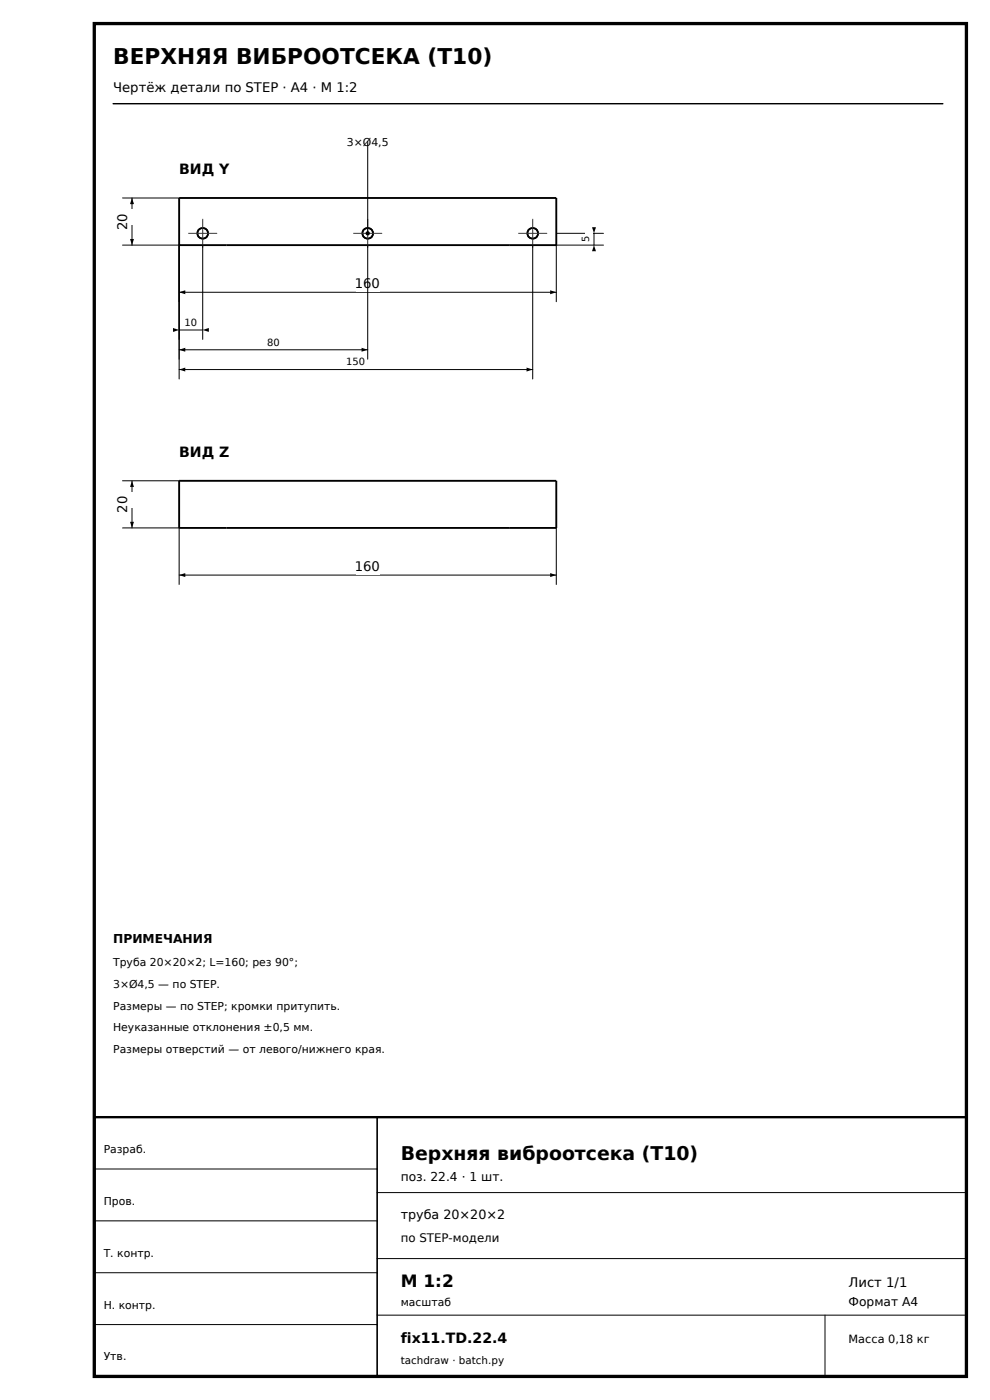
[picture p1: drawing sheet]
<svg xmlns="http://www.w3.org/2000/svg" width="210mm" height="297mm" viewBox="0 0 210 297" stroke-linecap="round" stroke-linejoin="round" font-family="sans-serif">
<path d="M20 5h185v287h-185z" fill="none" stroke="#000" stroke-width=".7" stroke-linecap="butt"/>
<path d="M24 22h176" fill="none" stroke="#000" stroke-width=".3"/>
<path d="M20 237h185v55h-185z" fill="none" stroke="#000" stroke-width=".5"/>
<g fill="none" stroke="#000" stroke-width=".35">
<path d="M80 237v55"/>
<circle cx="43" cy="49.5" r="1.13"/>
<circle cx="78" cy="49.5" r="1.13"/>
<circle cx="113" cy="49.5" r="1.13"/>
</g>
<path d="M38 52v12M118 52v12M38 62h80M20 248h60M20 259h60M80 253h125M20 270h60M80 267h125M80 279h125M175 279v13M20 281h60" fill="none" stroke="#000" stroke-width=".21"/>
<path d="M38 42h80v10h-80zM38 102h80v10h-80z" fill="none" stroke="#000" stroke-width=".4"/>
<path d="M38 62l1.3-.4v.8zM116.7 61.6l1.3 .4-1.3 .4z" fill="#000"/>
<path d="M75.5 58.5h5v3.4h-5z" fill="#fff"/>
<path d="M26 42h12M26 52h12M28 42v10" fill="none" stroke="#000" stroke-width=".21"/>
<path d="M28 42l.4 1.3h-.8zM27.6 50.7h.8l-.4 1.3z" fill="#000"/>
<path d="M25.3 44.4h3.4v3.4h-3.4z" fill="#fff"/>
<path d="M38 112v12M118 112v12M38 122h80" fill="none" stroke="#000" stroke-width=".21"/>
<path d="M38 122l1.3-.4v.8zM116.7 121.6l1.3 .4-1.3 .4z" fill="#000"/>
<path d="M75.5 118.5h5v3.4h-5z" fill="#fff"/>
<path d="M26 102h12M26 112h12M28 102v10" fill="none" stroke="#000" stroke-width=".21"/>
<path d="M28 102l.4 1.3h-.8zM27.6 110.7h.8l-.4 1.3z" fill="#000"/>
<path d="M25.3 104.4h3.4v3.4h-3.4z" fill="#fff"/>
<g fill="none" stroke="#000" stroke-width=".35">
<circle cx="43" cy="49.5" r="1.13"/>
<circle cx="78" cy="49.5" r="1.13"/>
<circle cx="113" cy="49.5" r="1.13"/>
</g>
<path d="M40 49.5h6M43 46.5v6M75 49.5h6M78 46.5v6M110 49.5h6M113 46.5v6" fill="none" stroke="#333" stroke-width=".21" stroke-dasharray="6 1.4 1.2 1.4"/>
<path d="M38 52v20M43 52v20M38 70h5" fill="none" stroke="#000" stroke-width=".21"/>
<path d="M36.7 69.6l1.3 .4-1.3 .4zM43 70l1.3-.4v.8z" fill="#000"/>
<path d="M39.2 67.2h2.6v2.5h-2.6z" fill="#fff"/>
<path d="M38 52v24.2M78 52v24.2M38 74.2h40" fill="none" stroke="#000" stroke-width=".21"/>
<path d="M38 74.2l1.3-.4v.8zM76.7 73.8l1.3 .4-1.3 .4z" fill="#000"/>
<path d="M56.7 71.4h2.6v2.5h-2.6z" fill="#fff"/>
<path d="M38 52v28.4M113 52v28.4M38 78.4h75" fill="none" stroke="#000" stroke-width=".21"/>
<path d="M38 78.4l1.3-.4v.8zM111.7 78l1.3 .4-1.3 .4z" fill="#000"/>
<path d="M73.6 75.6h3.8v2.5h-3.8z" fill="#fff"/>
<path d="M118 52h10M118 49.5h10M126 49.5v2.5" fill="none" stroke="#000" stroke-width=".21"/>
<path d="M126 52l.4 1.3h-.8zM125.6 48.2h.8l-.4 1.3z" fill="#000"/>
<path d="M124.2 48.8h1.6v2.5h-1.6z" fill="#fff"/>
<path d="M78 30v19.5" fill="none" stroke="#000" stroke-width=".21"/>
<circle cx="78" cy="49.5" r=".45" fill="#000"/>
<text font-size="4.6" x="24" y="13.5">ВЕРХНЯЯ ВИБРООТСЕКА (T10)</text>
<text font-size="4" x="85" y="246">Верхняя виброотсека (T10)</text>
<text font-size="3.6" x="85" y="273">М 1:2</text>
<g font-size="3">
<text x="38" y="37">ВИД Y</text>
<text x="38" y="97">ВИД Z</text>
<text x="85" y="285">fix11.TD.22.4</text>
</g>
<g font-size="2.8">
<text x="24" y="19.5">Чертёж детали по STEP · A4 · М 1:2</text>
<text x="27" y="48.8" transform="rotate(-90 27 48.8)">20</text>
<text x="75.3" y="61.1">160</text>
<text x="27" y="108.8" transform="rotate(-90 27 108.8)">20</text>
<text x="75.3" y="121.1">160</text>
<text x="180" y="273">Лист 1/1</text>
</g>
<text font-size="2.7" x="85" y="258.5">труба 20×20×2</text>
<g font-size="2.6">
<text x="24" y="200">ПРИМЕЧАНИЯ</text>
<text x="85" y="250.6">поз. 22.4 · 1 шт.</text>
<text x="180" y="277">Формат A4</text>
</g>
<text font-size="2.5" x="85" y="263.5">по STEP-модели</text>
<text font-size="2.4" x="180" y="285">Масса 0,18 кг</text>
<g font-size="2.3">
<text x="73.6" y="30.9">3×Ø4,5</text>
<text x="24" y="205">Труба 20×20×2; L=160; рез 90°;</text>
<text x="24" y="209.6">3×Ø4,5 — по STEP.</text>
<text x="24" y="214.2">Размеры — по STEP; кромки притупить.</text>
<text x="24" y="218.8">Неуказанные отклонения ±0,5 мм.</text>
<text x="24" y="223.4">Размеры отверстий — от левого/нижнего края.</text>
<text x="22" y="244.6">Разраб.</text>
<text x="22" y="255.6">Пров.</text>
<text x="22" y="266.6">Т. контр.</text>
<text x="22" y="277.6">Н. контр.</text>
<text x="85" y="277">масштаб</text>
<text x="22" y="288.6">Утв.</text>
</g>
<text font-size="2.2" x="85" y="289.3">tachdraw · batch.py</text>
<g font-size="2.1">
<text x="125" y="51.4" transform="rotate(-90 125 51.4)">5</text>
<text x="39.1" y="69.1">10</text>
<text x="56.7" y="73.3">80</text>
<text x="73.5" y="77.5">150</text>
</g>
</svg>
